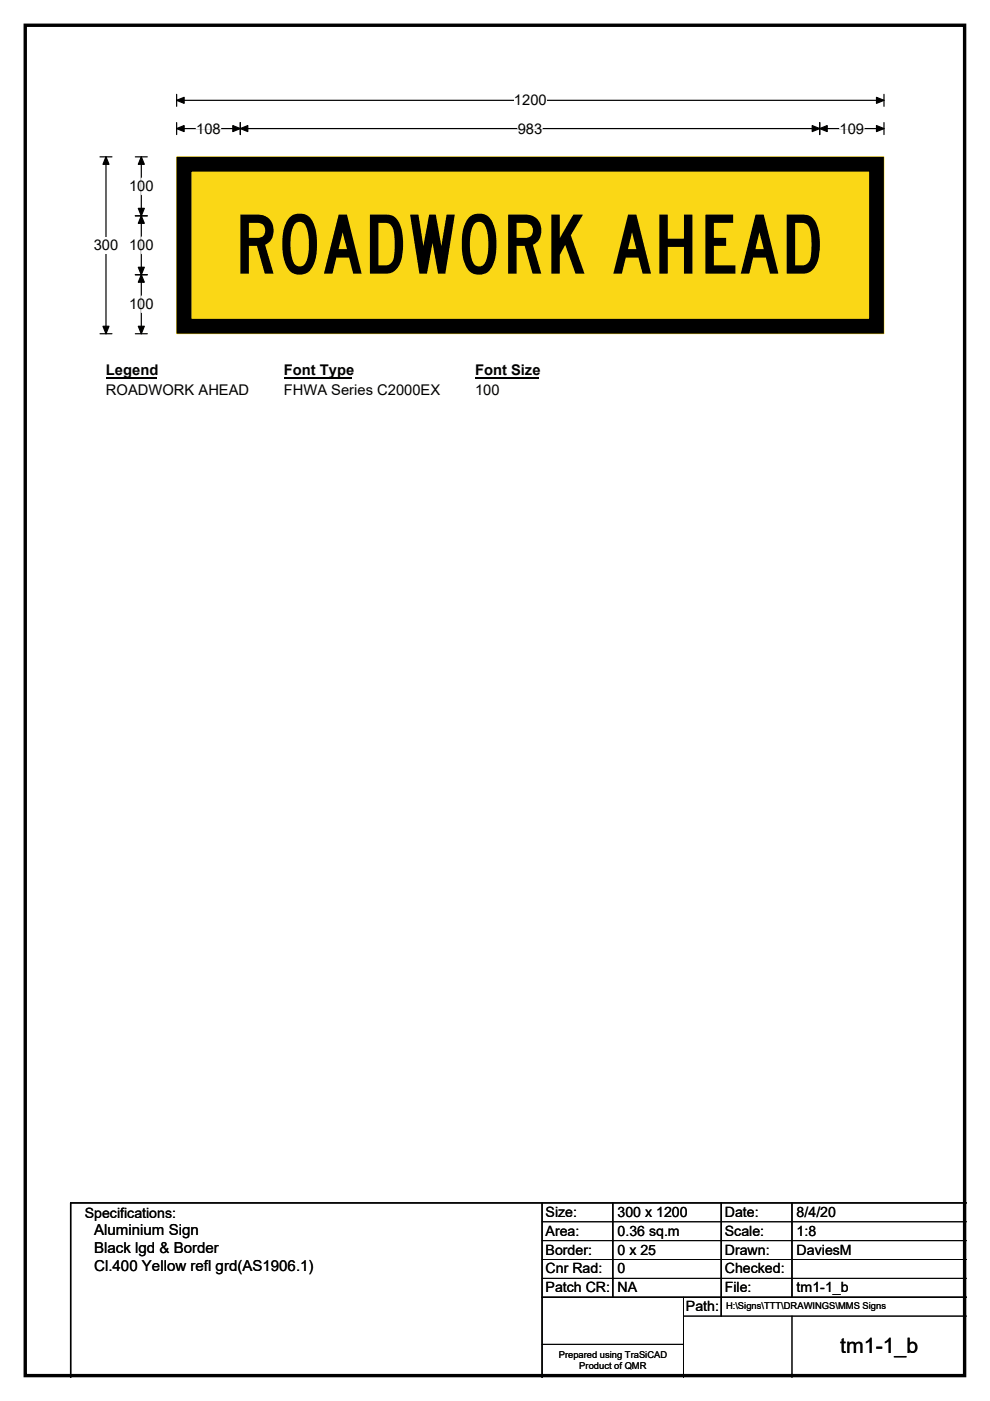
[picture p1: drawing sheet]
<svg xmlns="http://www.w3.org/2000/svg" width="210mm" height="297mm" viewBox="0 0 210 297" stroke-linecap="round" stroke-linejoin="round" font-family="sans-serif">
<path d="M5.4 5.4h199.2v286.3h-199.2z" fill="none" stroke="#000" stroke-width=".72"/>
<path d="M37.5 21.3h150M37.5 20v2.5M187.5 20v2.5" fill="none" stroke="#000" stroke-width=".25"/>
<path d="M37.5 21.3l1.6-.7v1.3zM185.9 20.6l1.6 .7-1.6 .6z" fill="#000" stroke="#000" stroke-width=".25"/>
<path d="M109 19.5h7v3.5h-7z" fill="#fff"/>
<path d="M21.2 33.3h2.5M22.5 33.3v37.5M37.5 27.3h150M37.5 26v2.5M51 26v2.5M173.9 26v2.5M187.5 26v2.5M21.2 70.8h2.5" fill="none" stroke="#000" stroke-width=".25"/>
<path d="M22.5 33.3l.6 1.5h-1.3zM37.5 27.3l1.6-.7v1.3zM51 27.3l1.6-.7v1.3zM49.4 26.6l1.6 .7-1.6 .6zM172.3 26.6l1.6 .7-1.6 .6zM173.9 27.3l1.6-.7v1.3zM185.9 26.6l1.6 .7-1.6 .6zM21.8 69.2h1.3l-.6 1.6z" fill="#000" stroke="#000" stroke-width=".25"/>
<path d="M41.6 27.3h5.2M109.8 27.3h5.2M178.1 27.3h5.2" fill="none" stroke="#fff" stroke-width=".25"/>
<path d="M19.9 50.3h5.2v3.5h-5.2z" fill="#fff"/>
<path d="M28.7 33.3h2.5M30 33.3v37.5M28.7 45.8h2.5M28.7 58.3h2.5M28.7 70.8h2.5" fill="none" stroke="#000" stroke-width=".25"/>
<path d="M30 33.3l.6 1.5h-1.3zM30 45.8l.6 1.5h-1.3zM29.3 56.7h1.3l-.6 1.6zM29.3 44.2h1.3l-.6 1.6zM30 58.3l.6 1.5h-1.3zM29.3 69.2h1.3l-.6 1.6z" fill="#000" stroke="#000" stroke-width=".25"/>
<path d="M30 37.8v3.5M30 50.2v3.6M30 62.8v3.5" fill="none" stroke="#fff" stroke-width=".25"/>
<path d="M22.5 76.8h10.7v3.4h-10.7z" fill="#fff"/>
<path d="M22.5 80h10.7" fill="none" stroke="#000" stroke-width=".32"/>
<path d="M60.2 76.8h14.4v3.4h-14.4z" fill="#fff"/>
<path d="M60.2 80h14.4" fill="none" stroke="#000" stroke-width=".32"/>
<path d="M100.8 76.8h13.4v3.4h-13.4z" fill="#fff"/>
<path d="M100.8 80h13.4" fill="none" stroke="#000" stroke-width=".32"/>
<g fill="#fff">
<path d="M22.5 80.9h30.2v3.5h-30.2z"/>
<path d="M60.2 80.9h33.1v3.5h-33.1z"/>
<path d="M100.8 80.9h5.2v3.5h-5.2z"/>
</g>
<path d="M37.5 33.3h150v37.4h-150z" fill="#fad716"/>
<path d="M37.5 33.3h150v37.4h-150z" fill="none" stroke="#fad716" stroke-width=".21"/>
<path d="M39 34.8h146.9v34.4h-146.9z" fill="none" stroke="#000" stroke-width="3.1"/>
<path d="M115 255v37M130 255v20M153 255v24M168 255v20M205 255h-190v37M115 275h90" fill="none" stroke="#000" stroke-width=".3"/>
<path d="M115 259h90M115 263h90M115 267h90M115 271h90M145 279h60M145 275v17M168 279v13M115 285h30" fill="none" stroke="#000" stroke-width=".21"/>
<text font-size="17.4" x="49.6" y="58">ROADWORK AHEAD</text>
<text font-size="4.5" x="178.2" y="286.9">tm1-1_b</text>
<g font-size="3.2">
<text x="20" y="261.9">Aluminium Sign</text>
<text x="20" y="265.7">Black lgd &amp; Border</text>
<text x="20" y="269.6">Cl.400 Yellow refl grd(AS1906.1)</text>
</g>
<g font-size="3.1">
<text x="109" y="22.3">1200</text>
<text x="41.6" y="28.3">108</text>
<text x="109.8" y="28.3">983</text>
<text x="178.1" y="28.3">109</text>
<text x="27.4" y="40.6">100</text>
<text x="19.9" y="53.1">300</text>
<text x="27.4" y="53">100</text>
<text x="27.4" y="65.6">100</text>
<text x="22.5" y="79.6">Legend</text>
<text x="22.5" y="83.7">ROADWORK AHEAD</text>
<text x="60.2" y="79.6">Font Type</text>
<text x="60.2" y="83.7">FHWA Series C2000EX</text>
<text x="100.8" y="79.6">Font Size</text>
<text x="100.8" y="83.7">100</text>
</g>
<g font-size="3">
<text x="115.7" y="258">Size:</text>
<text x="131" y="258">300 x 1200</text>
<text x="153.7" y="258">Date:</text>
<text x="169" y="258">8/4/20</text>
<text x="18" y="258.2">Specifications:</text>
<text x="115.7" y="262">Area:</text>
<text x="131" y="262">0.36 sq.m</text>
<text x="153.7" y="262">Scale:</text>
<text x="169" y="262">1:8</text>
<text x="115.7" y="266">Border:</text>
<text x="115.7" y="270">Cnr Rad:</text>
<text x="131" y="266">0 x 25</text>
<text x="131" y="270">0</text>
<text x="153.7" y="266">Drawn:</text>
<text x="153.7" y="270">Checked:</text>
<text x="169" y="266">DaviesM</text>
<text x="115.7" y="274">Patch CR:</text>
<text x="131" y="274">NA</text>
<text x="153.7" y="274">File:</text>
<text x="169" y="274">tm1-1_b</text>
<text x="145.5" y="278">Path:</text>
</g>
<g font-size="2">
<text x="154" y="277.6">H:\Signs\TTT\DRAWINGS\MMS Signs</text>
<text x="118.5" y="287.8">Prepared using TraSiCAD</text>
<text x="122.9" y="290.2">Product of QMR</text>
</g>
</svg>
